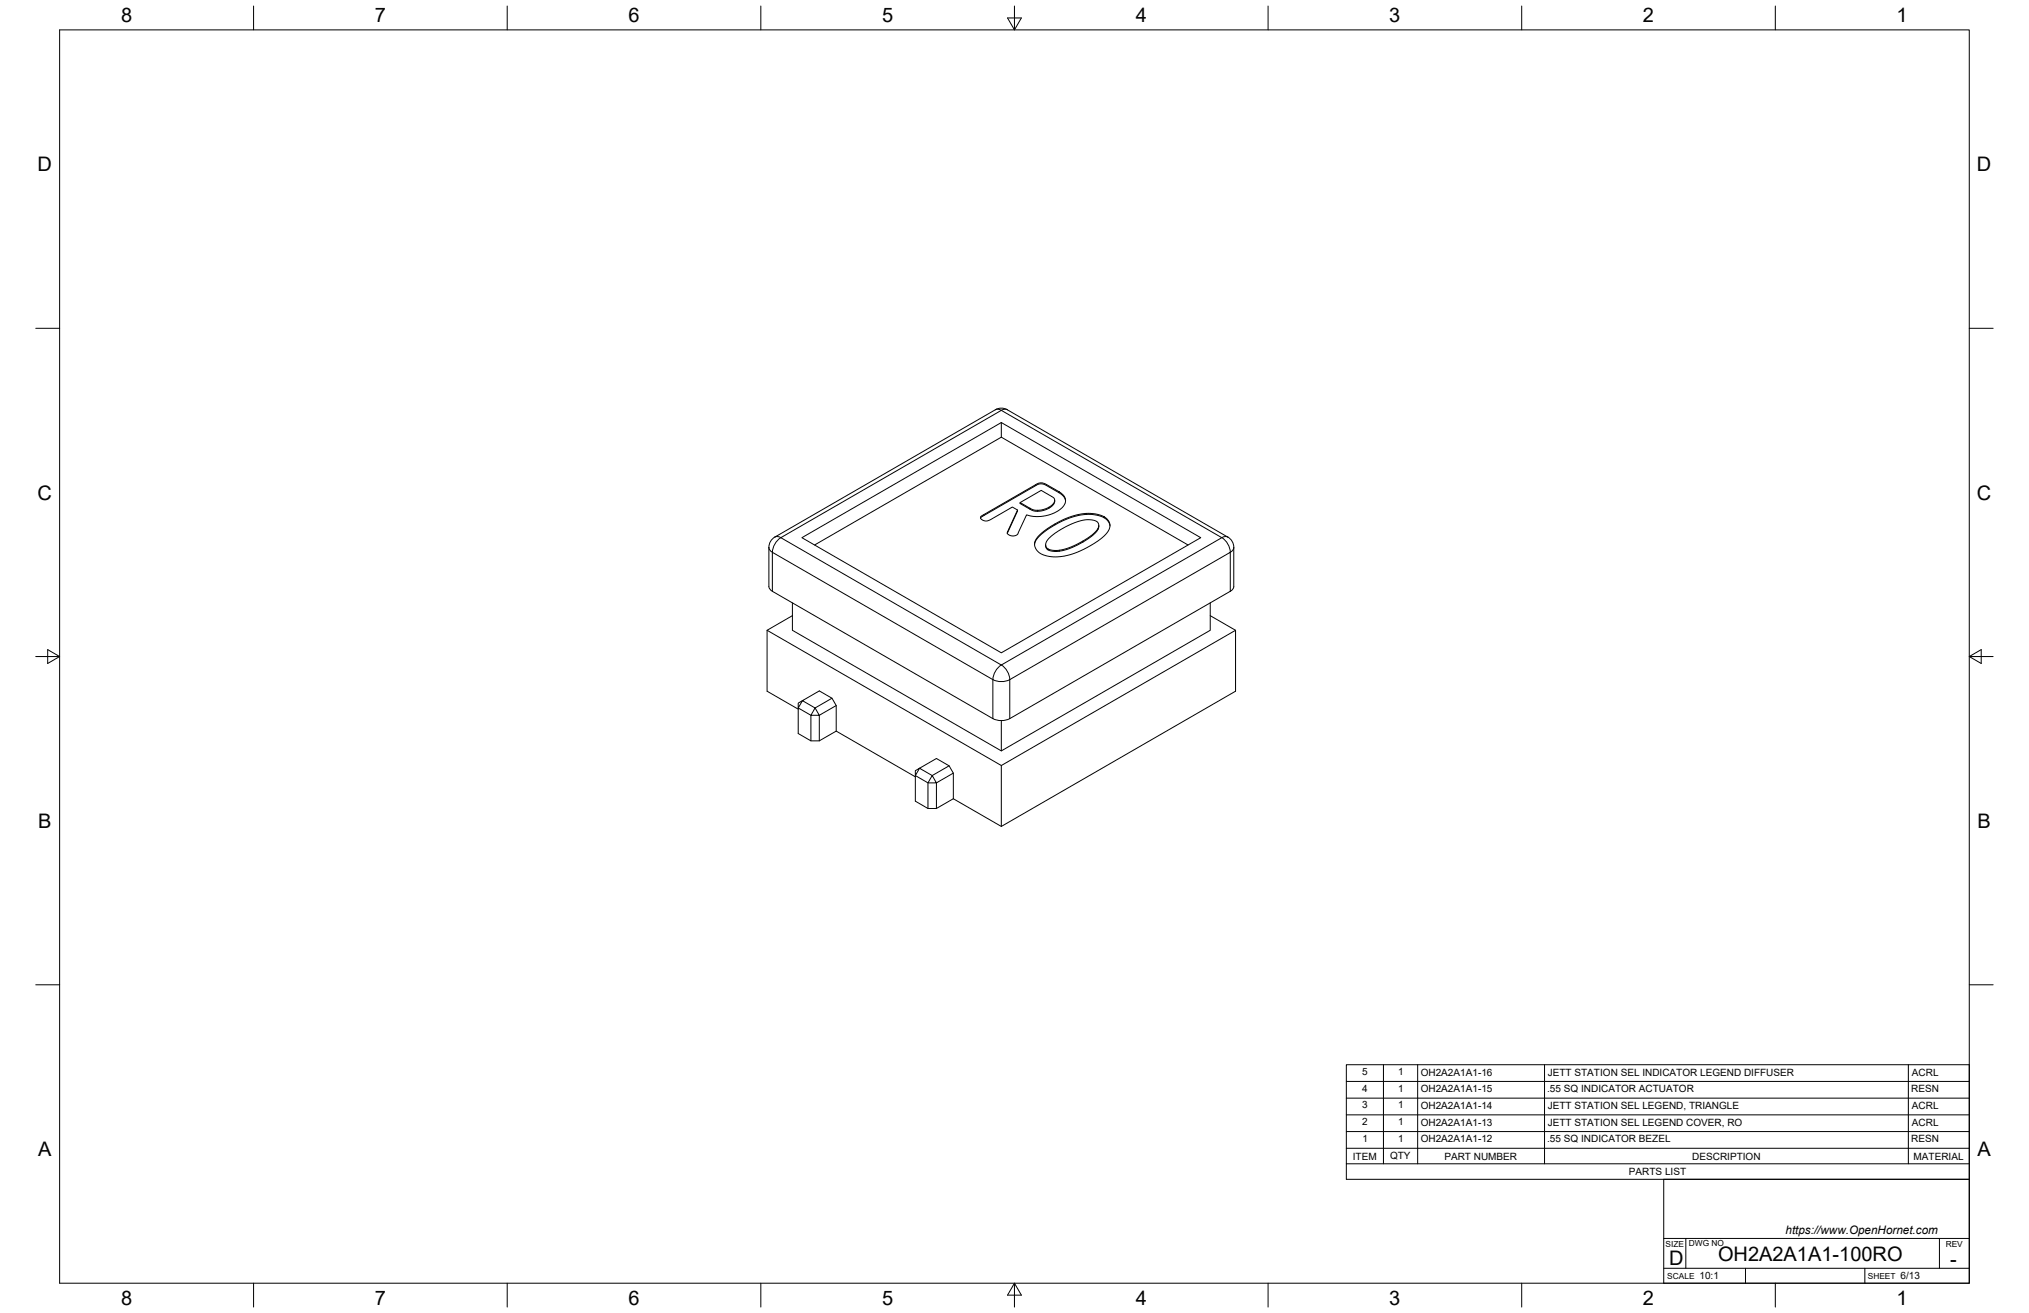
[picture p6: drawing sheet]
<svg xmlns="http://www.w3.org/2000/svg" width="864mm" height="559mm" viewBox="0 0 864 559" stroke-linecap="round" stroke-linejoin="round" font-family="sans-serif">
<!-- layer: Visible Narrow -->
<path d="M423.7 174.4l1.1-.2 1.4 .4M428.7 174.4l-1.1-.2-1.4 .4M418.8 219v.4M438.4 216.3v.4M329.8 228.6l1.2-.3 1.4 .5a8 8 0 0 0-3.7 6.2l-1.1-.9-.3-1.1M332.3 228.8l93.9-54.2 93.8 54.2-93.8 54.2zM522.6 228.6l-1.2-.3-1.3 .5a8 8 0 0 1 3.5 6.3l1.2-1 .3-1.1M328.7 251.7v-16.6l93.9 54.1v16.6M523.6 251.7v-16.6l-93.8 54.1v16.6M425 284l1.2-1a8 8 0 0 1 3.6 6.2 8 8 0 0 1-7.2 0l.5-2.3z" fill="none" stroke="#000" stroke-width=".43"/>
<!-- layer: Visible -->
<g fill="none" stroke="#000" stroke-width=".43">
<path d="M426.2 179.8v6.3l-79.5 45.8M426.2 186.1l79.5 45.8M417.5 219.8l23.8-13.8 1.3-.5 2.1 .3 6.6 3.8 1.5 1.4 .7 1.5-.2 1.7-.9 1.5-1.8 1.6-2.5 1.3-3.1 .9-3.1 .4-3-.3-2-.5-3.7 8.1-1 .8-2.1-.1-1.4-1 4.4-9.8-2.2-1.3-10.2 5.8-1.2 .1-1.1-.3-1-.8zM433.1 217.1l-4.4 9.9M434.2 213.9l9-5.2 5 2.9 .6 .7-.2 1.7-2.1 1.8v.4M440.9 206.2v.5M445.5 206.2v.5M446.5 215.8l-2.3 1-2.6 .4v.4M448.9 212.9l-.3 1.5-1.3 1.4-2.4 1.2-2.4 .6h-1.8l-1.5-.4-5-2.9v-.4l5.2 2.9 2.2 .4M450.7 209.3v.4M453.5 213.3l-.7-1.9-1.6-1.4-6.4-3.7-1.3-.4-1.2 .1-23.5 13.4-1.5 1.1M462.3 218.5v.4"/>
<path d="M469.9 219.9v.4v-.4M327.3 233v16.6l.3 1.1 1.1 .9M341.3 228.8l84.9-49 84.9 49-84.9 49zM417.3 220.2v.2M428.8 226.4v.4M440.3 231.2v.5M442.5 227.6l4.6-3.5 4.8-2.6 4.4-1.8 4.4-1 4.7-.1 3.3 .8 2.5 1.5 .8 1.2 .4 1.2-.2 1.7-1 1.8-2.1 2.1-2.7 2-7.5 4-6.6 1.9-3.1 .2-2.5-.2-2.9-.7-1.8-1.2-1.2-1.5-.5-2.2 .7-1.8zM446.1 234.1v-.5l2 .6h2.8M449 223v.4M460.9 230.7l-5.8 2.8-4.7 1.2-2.2-.1-2.1-.5-.9-1-.1-1.2M460.9 230.7v-.4l-5.2 2.6-4.8 1.3v.4M467.4 225.2l.3-1.5-.3-1-.7-.8-1.1-.5-3.6-.2-4.4 1.2-5.5 2.6-5.1 3.6-1.3 1.4-.6 1.4 .1 1.2 .9 1"/>
<path d="M467.4 224.8l-2.7 3-3.8 2.5M467.7 223.6a8.1 8.1 0 0 1-4.8 5.9l-2 1.2M472.4 223.8l-.3-1.2-.9-1.3-1.4-1.1-1.7-.6-4.7-.7-5.1 .6-6.1 2.2-6.1 3.5-4.1 3.4-1.2 1.6-.5 1.5M525.1 233v16.6l-.1 .7-.9 1-94.3 54.5a8 8 0 0 1-7.2 0M525.1 233a5 5 0 0 0-2.5-4.4l-93.9-54.2a5.1 5.1 0 0 0-5 0l-93.9 54.2a5 5 0 0 0-2.5 4.4M328.7 251.7l93.9 54.1M337.3 256.6v11.6l88.9 51.4M515.1 256.6v11.6l-88.9 51.4v-12.9M326.5 268.2l99.7 57.6v25.9M337.3 262l-10.8 6.2v26l13.2 7.6M515.1 262l10.8 6.2M339.7 299.2l1.8-1-1.8 3.1z"/>
<path d="M354.1 297.2l-7.2 4.1-5.4-3.1 7.2-4.2 5.4 3.2 1.8 3.1v10.9M345.1 315.3v-10.9l-5.4-3.1v10.9l5.4 3.1h3.6l7.2-4.1 33.7 19.4M346.9 301.3l1.8 3.1h-3.6zM355.9 300.3l-7.2 4.1v10.9M389.6 328l1.8-1-1.8 3.1zM396.8 330.1l1.8 3.1h-3.6zM404 325.9l-7.2 4.2-5.4-3.1 7.2-4.2 5.4 3.1 1.8 3.1v10.9M405.8 339.9l-7.2 4.2h-3.6l-5.4-3.1v-10.9l5.4 3.1v10.9M405.8 329l-7.2 4.2v10.9M426.2 325.8l99.7-57.6v26l-99.7 57.5-20.4-11.8"/>
</g>
<!-- layer: Border -->
<g fill="none" stroke="#000" stroke-width=".43">
<path d="M25.4 12.7h812.8v533.4h-812.8zM107.9 2.6v10.1M215.9 2.6v10.1M323.8 2.6v10.1M428.8 7.6h5.9l-2.9 5.1zM431.8 2.6v10.1M539.7 2.6v10.1M647.7 2.6v10.1M755.6 2.6v10.1M15.2 139.7h10.2M838.2 139.7h10.1M15.2 279.4h10.2"/>
<path d="M20.3 276.5l5.1 2.9-5.1 3zM838.2 279.4l5.1-2.9v5.9zM838.2 279.4h10.1M15.2 419.1h10.2M838.2 419.1h10.1M107.9 546.1v10.2M215.9 546.1v10.2M323.8 546.1v10.2M431.8 546.1l2.9 5.1h-5.9zM431.8 546.1v10.2M539.7 546.1v10.2M647.7 546.1v10.2"/>
<path d="M755.6 546.1v10.2"/>
</g>
<!-- layer: Titleblock -->
<path d="M708.1 501.9h130.1v44.2h-130.1zM708.1 539.8h130.1M708.1 527.1h130.1M717.5 527.1v12.7M742.9 539.8v6.3M793.7 539.8v6.3M825.5 527.1v12.7" fill="none" stroke="#000" stroke-width=".43"/>
<!-- layer: Parts Lists -->
<path d="M573 453.1h265.2v48.8h-265.2zM588.8 453.1v42.2M603.4 453.1v42.2M657.4 453.1v42.2M812.2 453.1v42.2M573 474.5h265.2M573 467.4h265.2M573 460.2h265.2M573 495.3h265.2M573 488.7h265.2M573 481.6h265.2" fill="none" stroke="#000" stroke-width=".43"/>
<g font-size="8.5">
<text x="51.6" y="9.4">8</text>
<text x="159.5" y="9.4">7</text>
<text x="267.5" y="9.4">6</text>
<text x="375.4" y="9.3">5</text>
<text x="483.4" y="9.4">4</text>
<text x="591.3" y="9.4">3</text>
<text x="699.3" y="9.4">2</text>
<text x="807.2" y="9.4">1</text>
<text x="16" y="72.9">D</text>
<text x="841.4" y="72.9">D</text>
<text x="16" y="212.6">C</text>
<text x="841.4" y="212.6">C</text>
<text x="16.2" y="352.3">B</text>
<text x="841.7" y="352.3">B</text>
<text x="16.2" y="492">A</text>
<text x="841.7" y="492">A</text>
<text x="710.4" y="538.4">D</text>
<text x="731.2" y="536.7">OH2A2A1A1-100RO</text>
<text x="830.1" y="538.8">-</text>
<text x="51.6" y="555.5">8</text>
<text x="159.5" y="555.5">7</text>
<text x="267.5" y="555.5">6</text>
<text x="375.4" y="555.4">5</text>
<text x="483.4" y="555.5">4</text>
<text x="591.3" y="555.5">3</text>
<text x="699.3" y="555.5">2</text>
<text x="807.2" y="555.5">1</text>
</g>
<text font-size="5" x="760" y="525.2">https://www.OpenHornet.com</text>
<g font-size="4.3">
<text x="579.8" y="457.5">5</text>
<text x="595.1" y="457.5">1</text>
<text x="604.7" y="457.8">OH2A2A1A1-16</text>
<text x="658.8" y="457.8">JETT STATION SEL INDICATOR LEGEND DIFFUSER</text>
<text x="813.8" y="457.8">ACRL</text>
<text x="579.8" y="464.6">4</text>
<text x="595.1" y="464.6">1</text>
<text x="604.7" y="464.9">OH2A2A1A1-15</text>
<text x="658.5" y="464.9">.55 SQ INDICATOR ACTUATOR</text>
<text x="813.4" y="464.9">RESN</text>
<text x="579.8" y="471.7">3</text>
<text x="595.1" y="471.7">1</text>
<text x="604.7" y="472">OH2A2A1A1-14</text>
<text x="658.8" y="472">JETT STATION SEL LEGEND, TRIANGLE</text>
<text x="813.8" y="472">ACRL</text>
<text x="579.8" y="478.8">2</text>
<text x="595.1" y="478.8">1</text>
<text x="604.7" y="479.1">OH2A2A1A1-13</text>
<text x="658.8" y="479.1">JETT STATION SEL LEGEND COVER, RO</text>
<text x="813.8" y="479.1">ACRL</text>
<text x="579.9" y="485.9">1</text>
<text x="595.1" y="485.9">1</text>
<text x="604.7" y="486.2">OH2A2A1A1-12</text>
<text x="658.5" y="486.2">.55 SQ INDICATOR BEZEL</text>
<text x="813.4" y="486.2">RESN</text>
<text x="575.8" y="493.5">ITEM</text>
<text x="591.7" y="493.4">QTY</text>
<text x="614.8" y="493.5">PART NUMBER</text>
<text x="720.3" y="493.5">DESCRIPTION</text>
<text x="814.5" y="493.5">MATERIAL</text>
<text x="693.3" y="500.1">PARTS LIST</text>
<text x="723.4" y="544.5">10:1</text>
<text x="809" y="544.5">6/13</text>
</g>
<g font-size="3.5">
<text x="708.9" y="530.9">SIZE</text>
<text x="718.9" y="530.5">DWG NO</text>
<text x="828.2" y="530.9">REV</text>
<text x="709.6" y="544.2">SCALE</text>
<text x="795" y="544.2">SHEET</text>
</g>
</svg>
